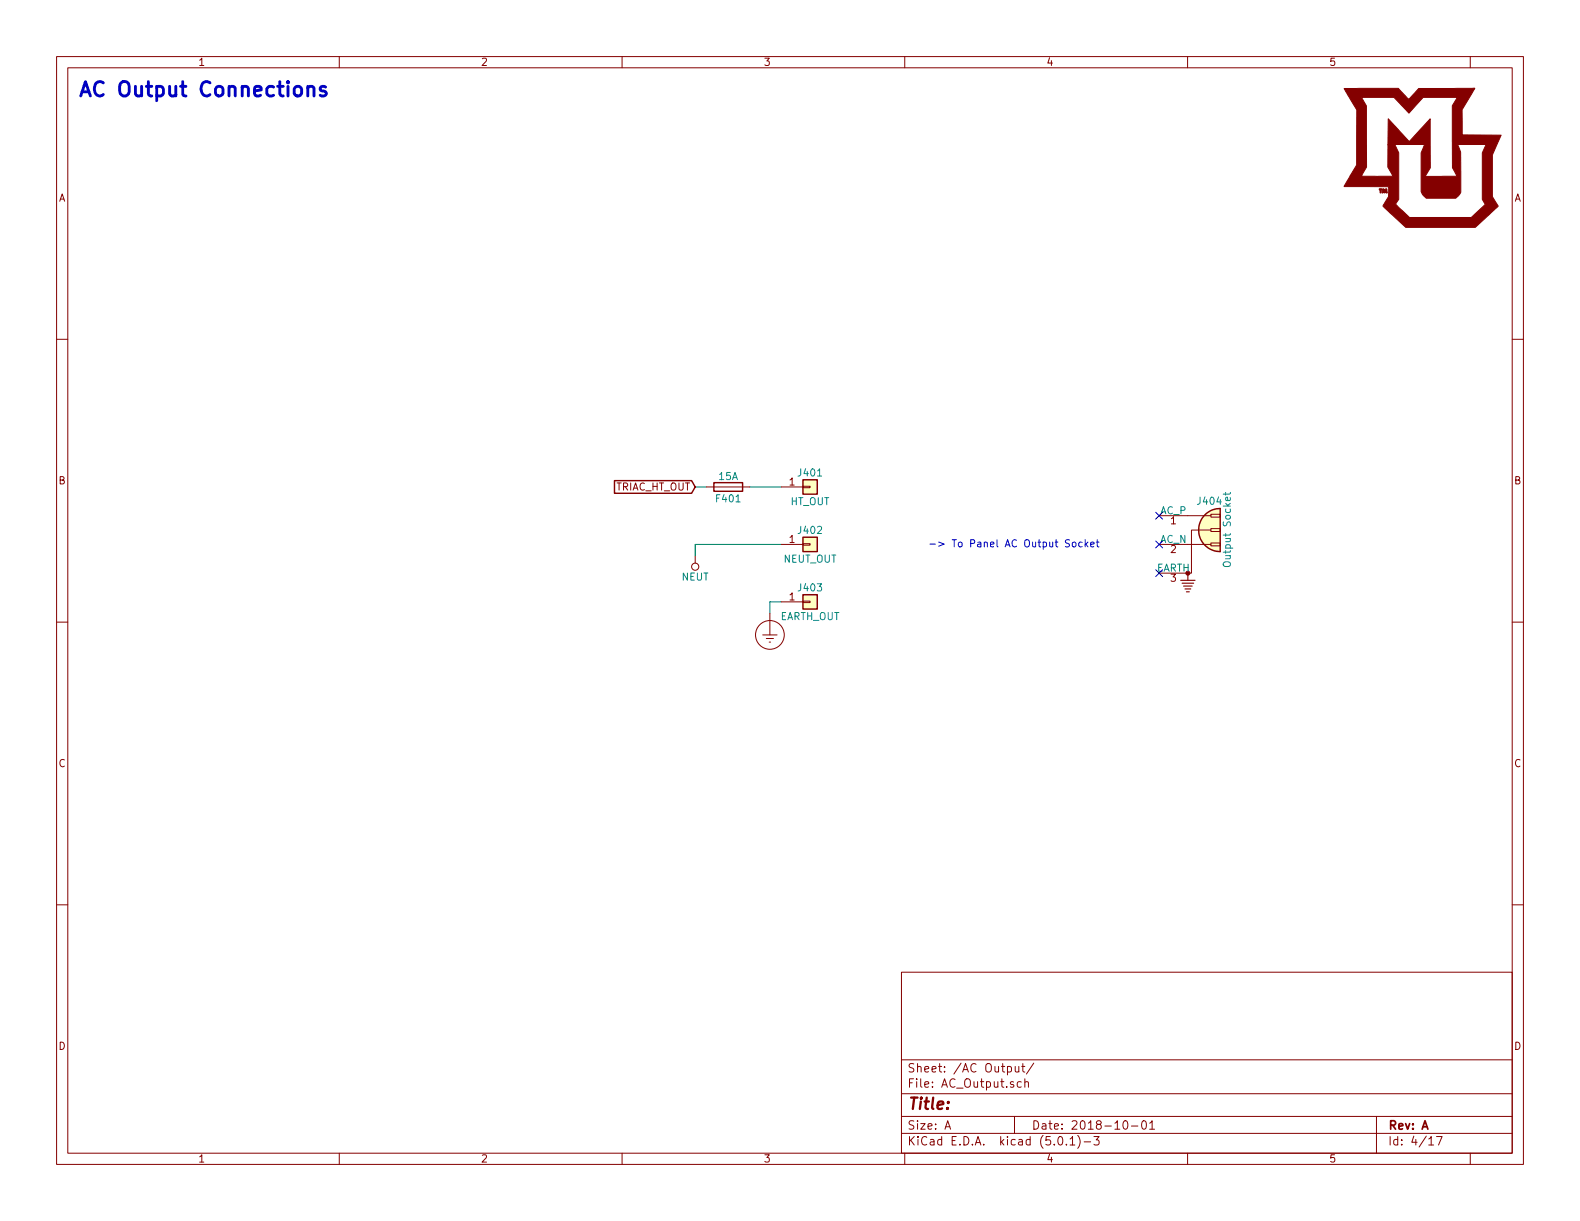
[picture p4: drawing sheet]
EESchema Schematic File Version 4
LIBS:AC_Power_Meter-cache
EELAYER 26 0
EELAYER END
$Descr A 11000 8500
encoding utf-8
Sheet 4 17
Title ""
Date "2018-10-01"
Rev "A"
Comp ""
Comment1 ""
Comment2 ""
Comment3 ""
Comment4 ""
$EndDescr
$Comp
L power:Earth_Protective #PWR?
U 1 1
P 5360 4270
AR Path="/5BB27B1A/5BB4DDCF" Ref="#PWR?"  Part="1" 
AR Path="/5BB27B36/5BB4DDCF" Ref="#PWR0402"  Part="1" 
F 0 "#PWR0402" H 5610 4020 50  0001 C CNN
F 1 "Earth_Protective" H 5810 4120 50  0001 C CNN
F 2 "" H 5360 4170 50  0001 C CNN
F 3 "~" H 5360 4170 50  0001 C CNN
	1    5360 4270
	-1   0    0    -1  
$EndComp
Wire Wire Line
	5360 4270 5360 4190
Wire Wire Line
	5360 4190 5440 4190
Wire Wire Line
	5220 3390 5440 3390
Wire Wire Line
	4840 3390 4920 3390
$Comp
L power:NEUT #PWR?
U 1 1
P 4840 3870
AR Path="/5BB27B1A/5BB4DDE8" Ref="#PWR?"  Part="1" 
AR Path="/5BB27B36/5BB4DDE8" Ref="#PWR0401"  Part="1" 
F 0 "#PWR0401" H 4840 3720 50  0001 C CNN
F 1 "NEUT" H 4840 4020 50  0000 C CNN
F 2 "" H 4840 3870 50  0001 C CNN
F 3 "" H 4840 3870 50  0001 C CNN
	1    4840 3870
	1    0    0    1   
$EndComp
Wire Wire Line
	4840 3870 4840 3790
Wire Wire Line
	5440 3790 4840 3790
$Comp
L Connector_Generic:Conn_01x01 J?
U 1 1
P 5640 3390
AR Path="/5BB27B1A/5BB4DDF0" Ref="J?"  Part="1" 
AR Path="/5BB27B36/5BB4DDF0" Ref="J401"  Part="1" 
F 0 "J401" H 5640 3490 50  0000 C CNN
F 1 "HT_OUT" H 5640 3290 50  0000 C CNN
F 2 "Custom Footprints Library:Keystone_8191" H 5640 3390 50  0001 C CNN
F 3 "~" H 5640 3390 50  0001 C CNN
F 4 "36-8191-ND" H 5640 3390 50  0001 C CNN "Digi-Key PN"
	1    5640 3390
	1    0    0    -1  
$EndComp
$Comp
L Connector_Generic:Conn_01x01 J?
U 1 1
P 5640 3790
AR Path="/5BB27B1A/5BB4DDF7" Ref="J?"  Part="1" 
AR Path="/5BB27B36/5BB4DDF7" Ref="J402"  Part="1" 
F 0 "J402" H 5640 3890 50  0000 C CNN
F 1 "NEUT_OUT" H 5640 3690 50  0000 C CNN
F 2 "Custom Footprints Library:Keystone_8191" H 5640 3790 50  0001 C CNN
F 3 "~" H 5640 3790 50  0001 C CNN
F 4 "36-8191-ND" H 5640 3790 50  0001 C CNN "Digi-Key PN"
	1    5640 3790
	1    0    0    -1  
$EndComp
$Comp
L Connector_Generic:Conn_01x01 J?
U 1 1
P 5640 4190
AR Path="/5BB27B1A/5BB4DDFE" Ref="J?"  Part="1" 
AR Path="/5BB27B36/5BB4DDFE" Ref="J403"  Part="1" 
F 0 "J403" H 5640 4290 50  0000 C CNN
F 1 "EARTH_OUT" H 5640 4090 50  0000 C CNN
F 2 "Custom Footprints Library:Keystone_8191" H 5640 4190 50  0001 C CNN
F 3 "~" H 5640 4190 50  0001 C CNN
F 4 "36-8191-ND" H 5640 4190 50  0001 C CNN "Digi-Key PN"
	1    5640 4190
	1    0    0    -1  
$EndComp
Text Notes 6460 3820 0    50   ~ 0
-> To Panel AC Output Socket
$Comp
L Device:Fuse F401
U 1 1
P 5070 3390
F 0 "F401" V 5150 3390 50  0000 C CNN
F 1 "15A" V 4995 3390 50  0000 C CNN
F 2 "Fuse_Holders_and_Fuses:Fuse_CB61F" V 5000 3390 50  0001 C CNN
F 3 "~" H 5070 3390 50  0001 C CNN
F 4 "283-4372-1-ND" H 5070 3390 50  0001 C CNN "Digi-Key PN"
	1    5070 3390
	0    1    1    0   
$EndComp
Text Notes 540  690  0    100  ~ 20
AC Output Connections
$Comp
L Custom_Library:MU_Logo #G401
U 1 1
P 9900 1100
F 0 "#G401" H 9900 614 60  0001 C CNN
F 1 "MU_Logo" H 9900 1586 60  0001 C CNN
F 2 "" H 9900 1100 50  0001 C CNN
F 3 "" H 9900 1100 50  0001 C CNN
	1    9900 1100
	1    0    0    -1  
$EndComp
$Comp
L Connector:Conn_WallSocket_Earth J404
U 1 1
P 8270 3790
F 0 "J404" H 8420 4065 50  0000 C BNN
F 1 "Output Socket" V 8570 3890 50  0000 C BNN
F 2 "" H 7970 3890 50  0001 C CNN
F 3 "~" H 7970 3890 50  0001 C CNN
F 4 "Q337-ND" H 8270 3790 50  0001 C CNN "Digi-Key PN"
	1    8270 3790
	1    0    0    -1  
$EndComp
NoConn ~ 8070 3590
NoConn ~ 8070 3790
NoConn ~ 8070 3990
Text GLabel 4840 3390 0    50   Input ~ 0
TRIAC_HT_OUT
$EndSCHEMATC
